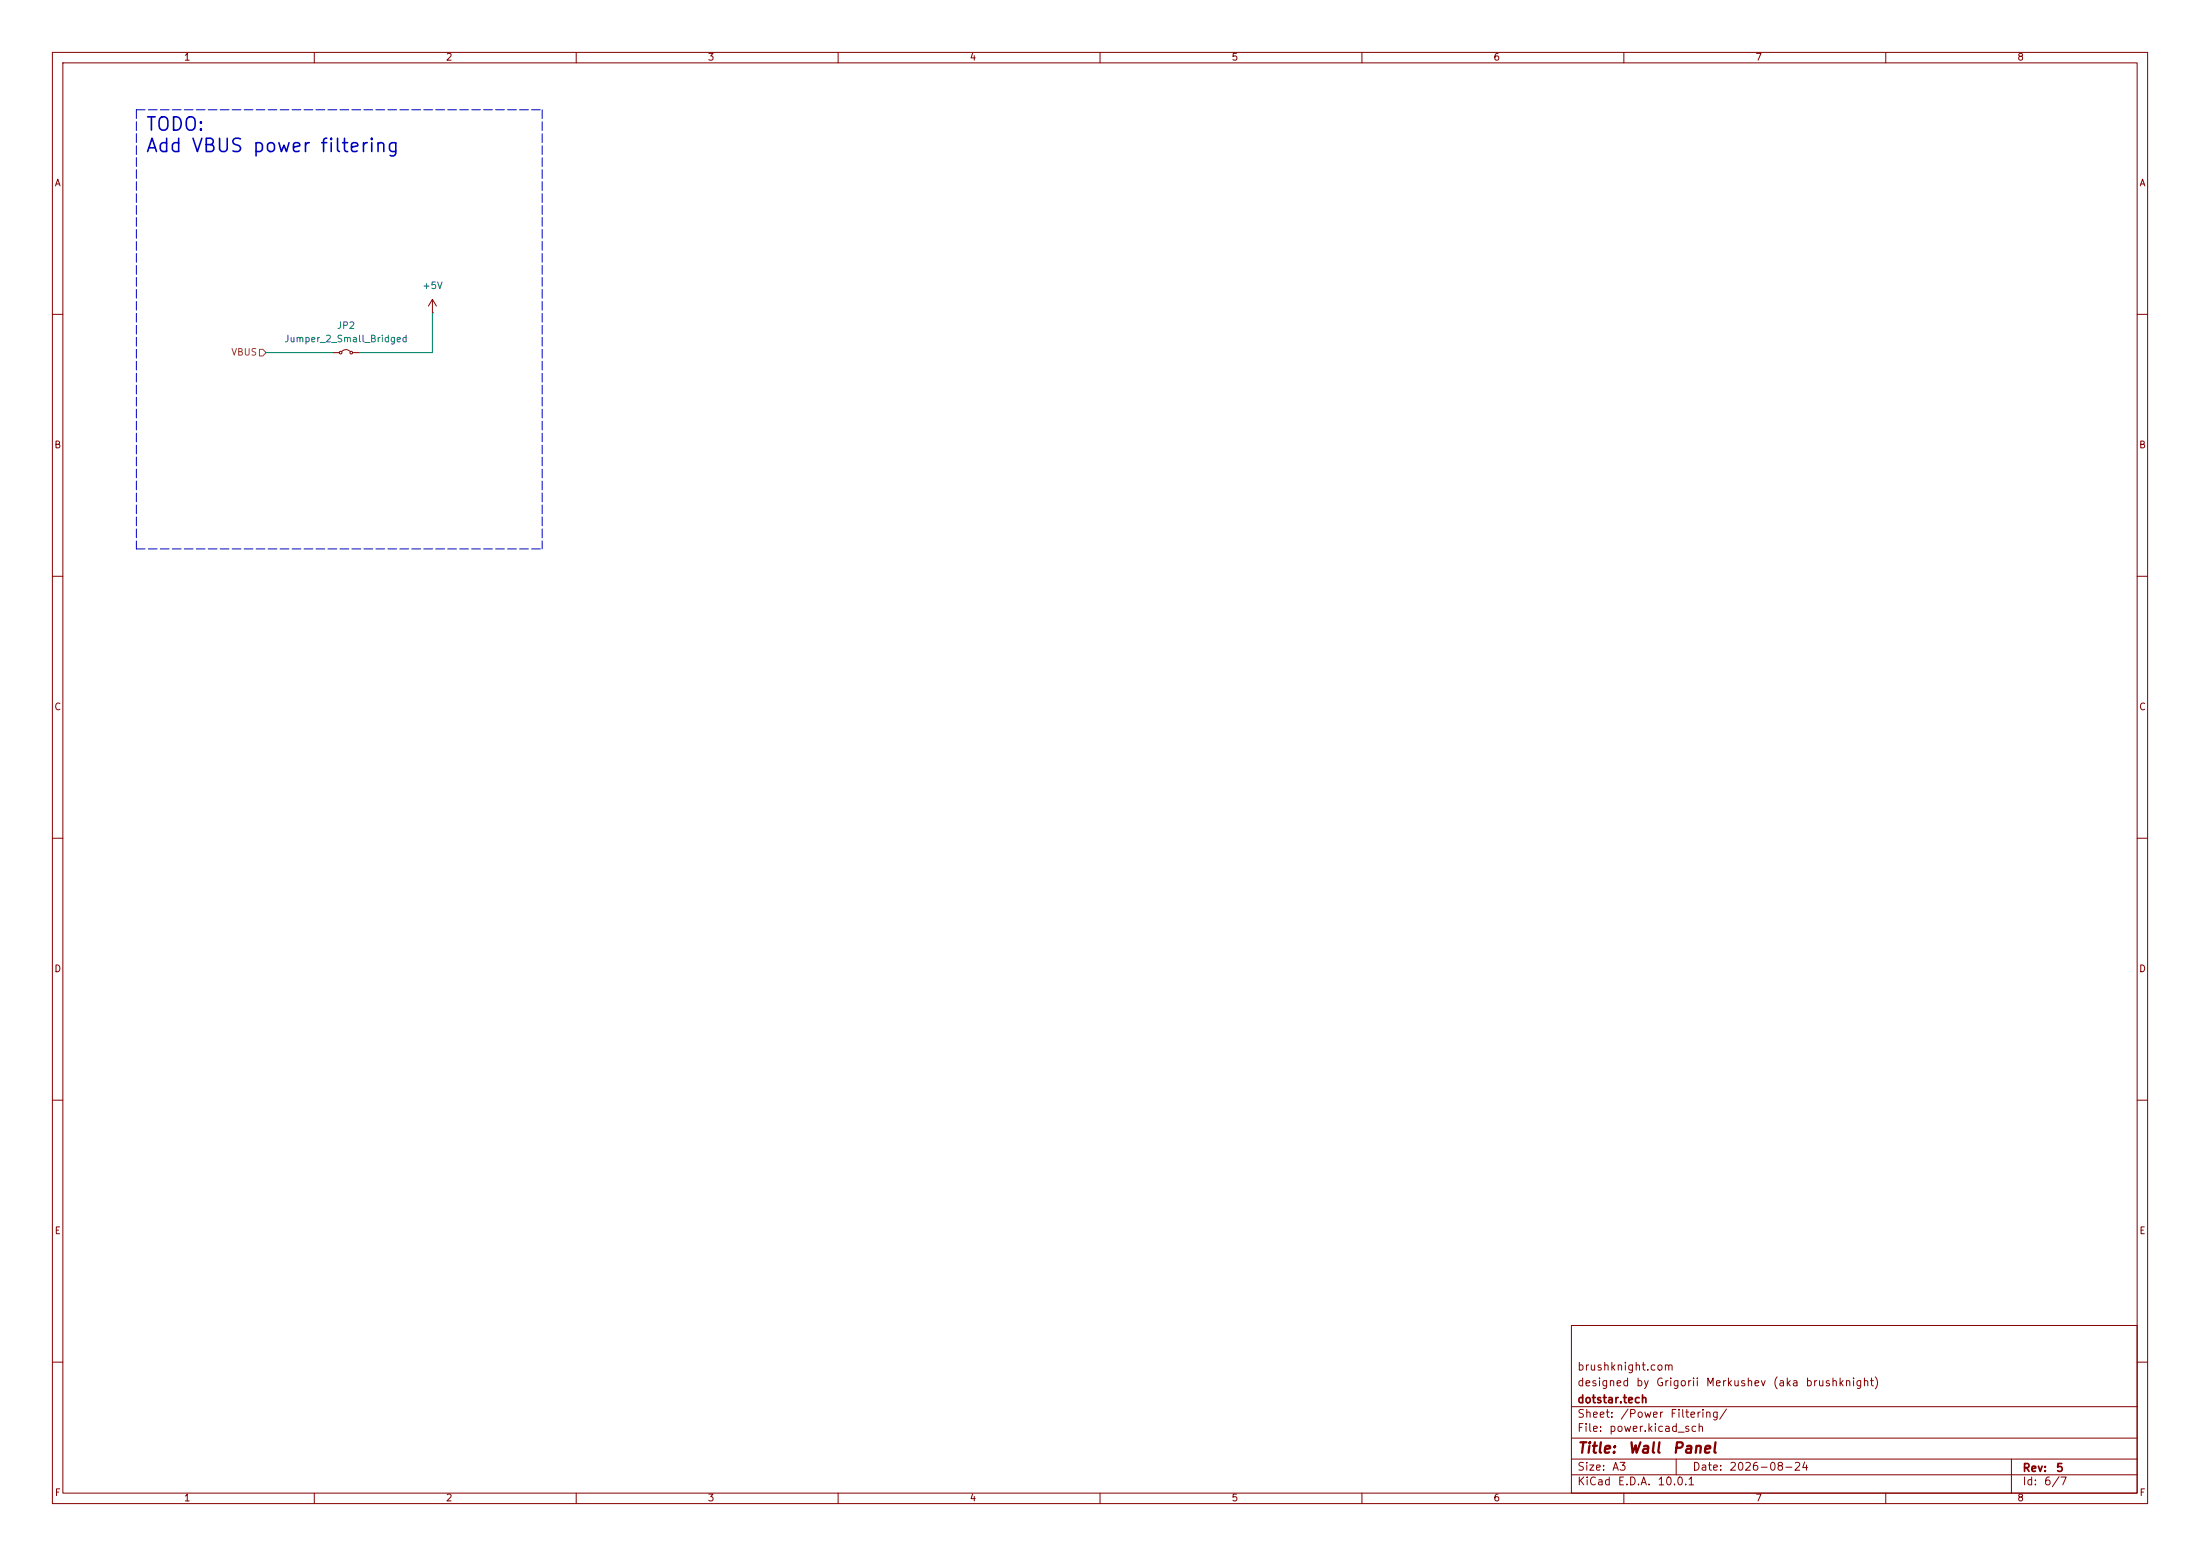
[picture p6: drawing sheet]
<svg xmlns="http://www.w3.org/2000/svg" width="420mm" height="297mm" viewBox="0 0 420 297" stroke-linecap="round" stroke-linejoin="round" font-family="sans-serif">
<g fill="none" stroke="#840000" stroke-width=".19">
<path d="M10 10h400v277h-400zM12 12h396v273h-396zM60 10v2M110 10v2M160 10v2M210 10v2M260 10v2M310 10v2M360 10v2M82.5 59.7h.1M82.5 57.2l-.7 1.2M82.5 57.2l.8 1.2"/>
<path d="M82.5 57.2v2.5M10 60h2M63.5 67.3h1.3M65.3 67.1a1.08 1.08 0 0 1 1.5 0M67.3 67.3h1.3M408 60h2M10 110h2M408 110h2M10 160h2M408 160h2M10 210h2M408 210h2"/>
<path d="M300 253h108v32h-108zM10 260h2M300 278.5h108M300 274.5h108M300 268.5h108M320 278.5v3M384 278.5v6.5M408 260h2M60 285v2M110 285v2M160 285v2M210 285v2"/>
<path d="M260 285v2M300 281.5h108M310 285v2M360 285v2"/>
<circle cx="65" cy="67.3" r=".25"/>
<circle cx="67.1" cy="67.3" r=".25"/>
</g>
<path d="M49.5 66.7h.7l.6 .6-.6 .6h-.7z" fill="none" stroke="#848400" stroke-width=".19"/>
<path d="M26 21h77.5M26 21v83.8M103.5 21v83.8M26 104.8h77.5" fill="none" stroke="#0000c2" stroke-width=".19" stroke-dasharray="1.7 .6"/>
<path d="M82.5 59.7v7.6h-13.9M50.8 67.3h12.7" fill="none" stroke="#008400" stroke-width=".19"/>
<g font-size="2.5" fill="#0000c2">
<text x="27.7" y="25.6">TODO:</text>
<text x="27.7" y="29.7">Add VBUS power filtering</text>
</g>
<g font-size="2" fill="#840000">
<text x="301" y="277.9">Title:</text>
<text x="310.6" y="277.9">Wall</text>
<text x="319.2" y="277.9">Panel</text>
</g>
<g font-size="1.5" fill="#840000">
<text x="301" y="262">brushknight.com</text>
<text x="301" y="268.2">dotstar.tech</text>
<text x="301" y="265">designed</text>
<text x="312.2" y="265">by</text>
<text x="316" y="265">Grigorii</text>
<text x="325.5" y="265">Merkushev</text>
<text x="338.3" y="265">(aka</text>
<text x="344.6" y="265">brushknight)</text>
<text x="301" y="273.7">File:</text>
<text x="301" y="271">Sheet:</text>
<text x="307.1" y="273.7">power.kicad_sch</text>
<text x="309.2" y="271">/Power</text>
<text x="318.7" y="271">Filtering/</text>
<text x="301" y="281.1">Size:</text>
<text x="307.6" y="281.1">A3</text>
<text x="323" y="281.1">Date:</text>
<text x="330" y="281.1">2026-08-24</text>
<text x="386" y="281.3">Rev:</text>
<text x="392.4" y="281.3">5</text>
<text x="301" y="283.9">KiCad</text>
<text x="308.7" y="283.9">E.D.A.</text>
<text x="316.3" y="283.9">10.0.1</text>
<text x="386" y="283.9">Id:</text>
<text x="390.1" y="283.9">6/7</text>
</g>
<g font-size="1.3" fill="#840000">
<text x="35" y="11.9">1</text>
<text x="85" y="11.9">2</text>
<text x="135" y="11.9">3</text>
<text x="185" y="11.9">4</text>
<text x="235" y="11.9">5</text>
<text x="285" y="11.9">6</text>
<text x="335" y="11.9">7</text>
<text x="385" y="11.9">8</text>
<text x="10.3" y="35.9">A</text>
<text x="408.3" y="35.9">A</text>
<text x="10.3" y="85.9">B</text>
<text x="408.2" y="85.9">B</text>
<text x="10.3" y="135.9">C</text>
<text x="408.2" y="135.9">C</text>
<text x="10.3" y="185.9">D</text>
<text x="408.2" y="185.9">D</text>
<text x="10.3" y="235.9">E</text>
<text x="408.3" y="235.9">E</text>
<text x="10.3" y="285.9">F</text>
<text x="35" y="286.9">1</text>
<text x="85" y="286.9">2</text>
<text x="135" y="286.9">3</text>
<text x="185" y="286.9">4</text>
<text x="235" y="286.9">5</text>
<text x="285" y="286.9">6</text>
<text x="335" y="286.9">7</text>
<text x="385" y="286.9">8</text>
<text x="408.3" y="285.9">F</text>
</g>
<g font-size="1.3" fill="#008484">
<text x="80.5" y="55.5">+5V</text>
<text x="54.2" y="65.6">Jumper_2_Small_Bridged</text>
<text x="64.2" y="63.1">JP2</text>
</g>
<text font-size="1.3" fill="#848400" x="44" y="68.2">VBUS</text>
</svg>
